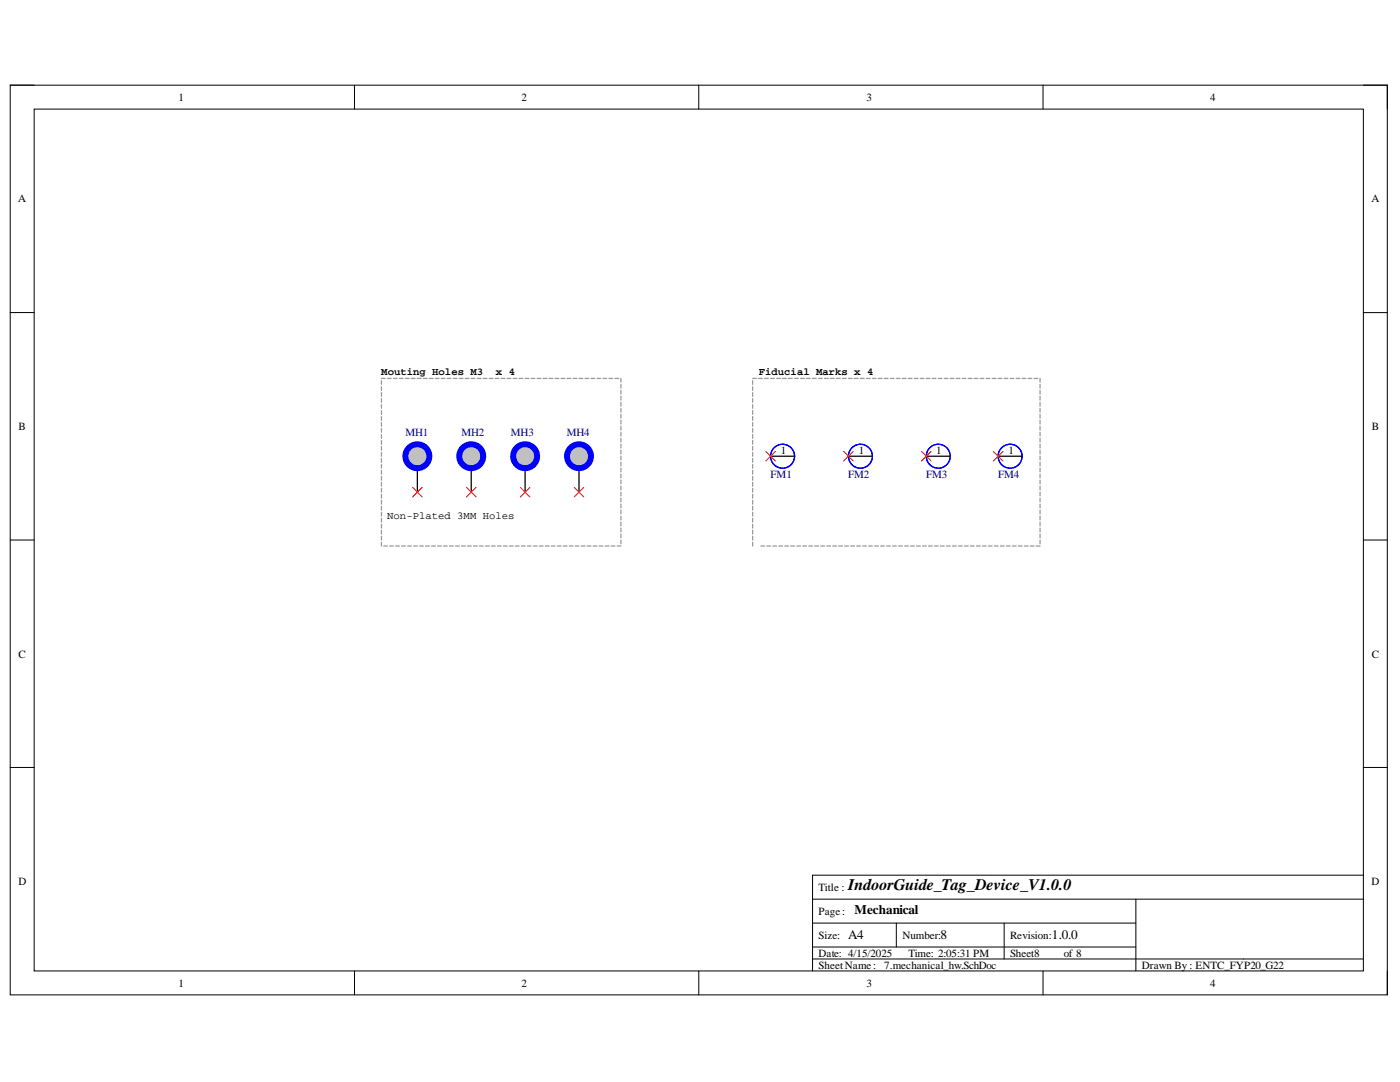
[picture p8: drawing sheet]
<svg xmlns="http://www.w3.org/2000/svg" width="279mm" height="216mm" viewBox="0 0 279 216" stroke-linecap="round" stroke-linejoin="round" font-family="sans-serif">
<path d="M2 17h274.9v181.5h-274.9z" fill="none" stroke="#000" stroke-width=".2"/>
<path d="M6.8 21.8h265.3v171.9h-265.3z" fill-rule="evenodd" fill="#fff"/>
<g fill="none" stroke="#000" stroke-width=".2">
<path d="M2 17h4.8M70.7 17v4.8M139.5 17v4.8M208.2 17v4.8M272.1 17h4.8v4.8M6.8 21.8h265.3v171.9h-265.3zM2 62.4h4.8M272.1 62.4h4.8M2 107.8h4.8M272.1 107.8h4.8M2 153.1h4.8M272.1 153.1h4.8"/>
<path d="M162.2 179.4h109.9M226.7 179.4v14.3M272.1 174.6h-109.9v19.1M70.7 193.7v4.8M139.5 193.7v4.8M162.2 184.2h64.5M162.2 191.4h109.9M162.2 189h64.5M178.9 184.2v4.8M200.4 184.2v7.2M208.2 193.7v4.8M276.9 193.7v4.8"/>
</g>
<path d="M83.3 93.4v4.8" fill="none" stroke="#000" stroke-width=".25"/>
<circle cx="83.3" cy="91" r="2.39" fill="#c0c0c0"/>
<circle cx="83.3" cy="91" r="2.39" fill="none" stroke="#00f" stroke-width="1.2"/>
<path d="M94 93.4v4.8" fill="none" stroke="#000" stroke-width=".25"/>
<circle cx="94" cy="91" r="2.39" fill="#c0c0c0"/>
<circle cx="94" cy="91" r="2.39" fill="none" stroke="#00f" stroke-width="1.2"/>
<path d="M104.8 93.4v4.8" fill="none" stroke="#000" stroke-width=".25"/>
<circle cx="104.8" cy="91" r="2.39" fill="#c0c0c0"/>
<circle cx="104.8" cy="91" r="2.39" fill="none" stroke="#00f" stroke-width="1.2"/>
<path d="M115.6 93.4v4.8" fill="none" stroke="#000" stroke-width=".25"/>
<circle cx="115.6" cy="91" r="2.39" fill="#c0c0c0"/>
<circle cx="115.6" cy="91" r="2.39" fill="none" stroke="#00f" stroke-width="1.2"/>
<g fill="none" stroke="#f00" stroke-width=".2">
<path d="M82.3 97.2l1.9 2M84.2 97.2l-1.9 2M93.1 97.2l1.9 2M95 97.2l-1.9 2M103.8 97.2l2 2M105.8 97.2l-2 2M114.6 97.2l1.9 2M116.5 97.2l-1.9 2M152.8 90.1l1.9 1.9M154.7 90.1l-1.9 1.9M168.4 90.1l1.9 1.9M170.3 90.1l-1.9 1.9"/>
<path d="M183.9 90.1l1.9 1.9M185.8 90.1l-1.9 1.9M198.2 90.1l2 1.9M200.2 90.1l-2 1.9"/>
</g>
<g fill="none" stroke="#00f" stroke-width=".25">
<circle cx="156.2" cy="91" r="2.39"/>
<circle cx="171.7" cy="91" r="2.39"/>
<circle cx="187.3" cy="91" r="2.39"/>
<circle cx="201.6" cy="91" r="2.39"/>
</g>
<path d="M153.8 91h4.8M169.3 91h4.8M184.9 91h4.7M199.2 91h4.8" fill="none" stroke="#000" stroke-width=".25"/>
<g fill="none" stroke="#999" stroke-width=".25">
<path d="M76.1 76v.7M76.1 77.2v.7M76.1 78.3v.8M76.1 79.5v.8M76.1 75.5h.8M77.3 75.5h.8M78.5 75.5h.8M79.7 75.5h.8M80.9 75.5h.7M82.1 75.5h.7M83.3 75.5h.7M84.5 75.5h.7"/>
<path d="M85.7 75.5h.7M86.9 75.5h.7M88.1 75.5h.7M89.3 75.5h.7M90.5 75.5h.7M91.7 75.5h.7M92.8 75.5h.8M94 75.5h.8M95.2 75.5h.8M96.4 75.5h.8M97.6 75.5h.8M98.8 75.5h.8"/>
<path d="M100 75.5h.8M101.2 75.5h.8M102.4 75.5h.8M103.6 75.5h.8M104.8 75.5h.7M106 75.5h.7M107.2 75.5h.7M108.4 75.5h.7M109.6 75.5h.7M110.8 75.5h.7M112 75.5h.7M113.2 75.5h.7"/>
<path d="M114.4 75.5h.7M115.6 75.5h.7M116.8 75.5h.7M117.9 75.5h.8M119.1 75.5h.8M120.3 75.5h.8M121.5 75.5h.8M122.7 75.5h.8M123.9 75.5v.8M123.9 76.7v.7M123.9 77.9v.7M123.9 79.1v.7"/>
<path d="M150.2 75.5h.8M150.2 76v.7M150.2 77.2v.7M150.2 78.3v.8M150.2 79.5v.8M151.4 75.5h.7M152.6 75.5h.7M153.8 75.5h.7M155 75.5h.7M156.2 75.5h.7M157.4 75.5h.7M158.6 75.5h.7"/>
<path d="M159.8 75.5h.7M161 75.5h.7M162.2 75.5h.7M163.4 75.5h.7M164.5 75.5h.8M165.7 75.5h.8M166.9 75.5h.8M168.1 75.5h.8M169.3 75.5h.8M170.5 75.5h.8M171.7 75.5h.8M172.9 75.5h.8"/>
<path d="M174.1 75.5h.8M175.3 75.5h.7M176.5 75.5h.7M177.7 75.5h.7M178.9 75.5h.7M180.1 75.5h.7M181.3 75.5h.7M182.5 75.5h.7M183.7 75.5h.7M184.9 75.5h.7M186.1 75.5h.7M187.3 75.5h.7"/>
<path d="M188.4 75.5h.8M189.6 75.5h.8M190.8 75.5h.8M192 75.5h.8M193.2 75.5h.8M194.4 75.5h.8M195.6 75.5h.8M196.8 75.5h.8M198 75.5h.8M199.2 75.5h.7M200.4 75.5h.7M201.6 75.5h.7"/>
<path d="M202.8 75.5h.7M204 75.5h.7M205.2 75.5h.7M206.4 75.5h.7M207.6 75.5v.8M207.6 76.7v.7M207.6 77.9v.7M207.6 79.1v.7M76.1 80.7v.8M76.1 81.9v.8M76.1 83.1v.8M76.1 84.3v.8"/>
<path d="M76.1 85.5v.8M76.1 86.7v.8M76.1 87.9v.7M76.1 89.1v.7M76.1 90.3v.7M76.1 91.5v.7M76.1 92.7v.7M76.1 93.9v.7M76.1 95.1v.7M76.1 96.3v.7M76.1 97.5v.7M76.1 98.6v.8"/>
<path d="M76.1 99.8v.8M123.9 80.3v.7M123.9 81.5v.7M123.9 82.7v.7M123.9 83.9v.7M123.9 85.1v.7M123.9 86.3v.7M123.9 87.5v.7M123.9 88.6v.8M123.9 89.8v.8M123.9 91v.8M123.9 92.2v.8"/>
<path d="M123.9 93.4v.8M123.9 94.6v.8M123.9 95.8v.8M123.9 97v.8M123.9 98.2v.7M123.9 99.4v.7M150.2 80.7v.8M150.2 81.9v.8M150.2 83.1v.8M150.2 84.3v.8M150.2 85.5v.8M150.2 86.7v.8"/>
<path d="M150.2 87.9v.7M150.2 89.1v.7M150.2 90.3v.7M150.2 91.5v.7M150.2 92.7v.7M150.2 93.9v.7M150.2 95.1v.7M150.2 96.3v.7M150.2 97.5v.7M150.2 98.6v.8M150.2 99.8v.8M207.6 80.3v.7"/>
<path d="M207.6 81.5v.7M207.6 82.7v.7M207.6 83.9v.7M207.6 85.1v.7M207.6 86.3v.7M207.6 87.5v.7M207.6 88.6v.8M207.6 89.8v.8M207.6 91v.8M207.6 92.2v.8M207.6 93.4v.8M207.6 94.6v.8"/>
<path d="M207.6 95.8v.8M207.6 97v.8M207.6 98.2v.7M207.6 99.4v.7M76.1 101v.8M76.1 102.2v.8M76.1 103.4v.8M76.1 104.6v.8M76.1 105.8v.8M76.1 107v.8M76.1 108.2v.7M76.6 108.9h.7"/>
<path d="M77.8 108.9h.7M79 108.9h.7M80.2 108.9h.7M81.4 108.9h.7M82.5 108.9h.8M83.7 108.9h.8M84.9 108.9h.8M86.1 108.9h.8M87.3 108.9h.8M88.5 108.9h.8M89.7 108.9h.8M90.9 108.9h.8"/>
<path d="M92.1 108.9h.7M93.3 108.9h.7M94.5 108.9h.7M95.7 108.9h.7M96.9 108.9h.7M98.1 108.9h.7M99.3 108.9h.7M100.5 108.9h.7M101.7 108.9h.7M102.9 108.9h.7M104.1 108.9h.7M105.2 108.9h.8"/>
<path d="M106.4 108.9h.8M107.6 108.9h.8M108.8 108.9h.8M110 108.9h.8M111.2 108.9h.8M112.4 108.9h.8M113.6 108.9h.8M114.8 108.9h.8M116 108.9h.8M117.2 108.9h.7M118.4 108.9h.7M119.6 108.9h.7"/>
<path d="M120.8 108.9h.7M122 108.9h.7M123.2 108.9h.7M123.9 100.6v.7M123.9 101.8v.7M123.9 103v.7M123.9 104.2v.7M123.9 105.4v.7M123.9 106.6v.7M123.9 107.8v.7M150.2 101v.8M150.2 102.2v.8"/>
<path d="M150.2 103.4v.8M150.2 104.6v.8M150.2 105.8v.8M150.2 107v.8M150.2 108.2v.7M151.9 108.9h.7M153 108.9h.8M154.2 108.9h.8M155.4 108.9h.8M156.6 108.9h.8M157.8 108.9h.8M159 108.9h.8"/>
<path d="M160.2 108.9h.8M161.4 108.9h.8M162.6 108.9h.8M163.8 108.9h.7M165 108.9h.7M166.2 108.9h.7M167.4 108.9h.7M168.6 108.9h.7M169.8 108.9h.7M171 108.9h.7M172.2 108.9h.7M173.4 108.9h.7"/>
<path d="M174.6 108.9h.7M175.8 108.9h.7M176.9 108.9h.8M178.1 108.9h.8M179.3 108.9h.8M180.5 108.9h.8M181.7 108.9h.8M182.9 108.9h.8M184.1 108.9h.8M185.3 108.9h.8M186.5 108.9h.8M187.7 108.9h.7"/>
<path d="M188.9 108.9h.7M190.1 108.9h.7M191.3 108.9h.7M192.5 108.9h.7M193.7 108.9h.7M194.9 108.9h.7M196.1 108.9h.7M197.3 108.9h.7M198.5 108.9h.7M199.7 108.9h.7M200.8 108.9h.8M202 108.9h.8"/>
<path d="M203.2 108.9h.8M204.4 108.9h.8M205.6 108.9h.8M206.8 108.9h.8M207.6 100.6v.7M207.6 101.8v.7M207.6 103v.7M207.6 104.2v.7M207.6 105.4v.7M207.6 106.6v.7M207.6 107.8v.7"/>
</g>
<path d="M77.3 101.8h31.1v3.6h-31.1z" fill-rule="evenodd" fill="#fff"/>
<path d="M77.3 101.8h31.1v3.6h-31.1z" fill="none" stroke="#fff" stroke-width=".2"/>
<text font-size="3.2" x="169.3" y="177.6">IndoorGuide_Tag_Device_V1.0.0</text>
<g font-size="2.6">
<text x="170.5" y="182.5">Mechanical</text>
<text x="169.3" y="187.4">A4</text>
<text x="187.7" y="187.4">8</text>
<text x="209.9" y="187.3">1.0.0</text>
</g>
<g font-size="2.2">
<text x="35.6" y="20.1">1</text>
<text x="104.1" y="20.1">2</text>
<text x="172.9" y="20.1">3</text>
<text x="241.5" y="20.1">4</text>
<text x="3.6" y="40.4">A</text>
<text x="273.7" y="40.4">A</text>
<text x="3.7" y="85.8">B</text>
<text x="273.8" y="85.8">B</text>
<text x="155.8" y="90.6">1</text>
<text x="171.4" y="90.6">1</text>
<text x="186.9" y="90.6">1</text>
<text x="201.2" y="90.6">1</text>
<text x="3.7" y="131.2">C</text>
<text x="273.8" y="131.2">C</text>
<text x="3.7" y="176.6">D</text>
<text x="163.4" y="177.8">Title :</text>
<text x="273.7" y="176.6">D</text>
<text x="163.4" y="182.5">Page:</text>
<text x="163.4" y="187.4">Size:</text>
<text x="163.4" y="190.9">Date: 4/15/2025</text>
<text x="180.1" y="187.4">Number:</text>
<text x="181.3" y="190.9">Time: 2:05:31 PM</text>
<text x="201.6" y="187.4">Revision:</text>
<text x="201.6" y="190.9">Sheet8</text>
<text x="212.3" y="190.9">of 8</text>
<text x="35.6" y="196.9">1</text>
<text x="104.1" y="196.9">2</text>
<text x="163.4" y="193.3">SheetName:</text>
<text x="172.9" y="196.9">3</text>
<text x="176.5" y="193.3">7.mechanical_hw.SchDoc</text>
<text x="227.9" y="193.3">Drawn By : ENTC_FYP20_G22</text>
<text x="241.5" y="196.9">4</text>
</g>
<g font-size="2.2" fill="#000080">
<text x="80.9" y="87.1">MH1</text>
<text x="92.1" y="87.1">MH2</text>
<text x="102" y="87.1">MH3</text>
<text x="113.1" y="87.1">MH4</text>
<text x="153.8" y="95.4">FM1</text>
<text x="169.3" y="95.4">FM2</text>
<text x="184.8" y="95.4">FM3</text>
<text x="199.2" y="95.4">FM4</text>
</g>
<g font-size="2.1">
<text x="76.1" y="74.9">Mouting Holes M3</text>
<text x="99" y="74.9">x 4</text>
<text x="151.4" y="74.9">Fiducial Marks x 4</text>
<text x="77.3" y="103.5">Non-Plated 3MM Holes</text>
</g>
</svg>
